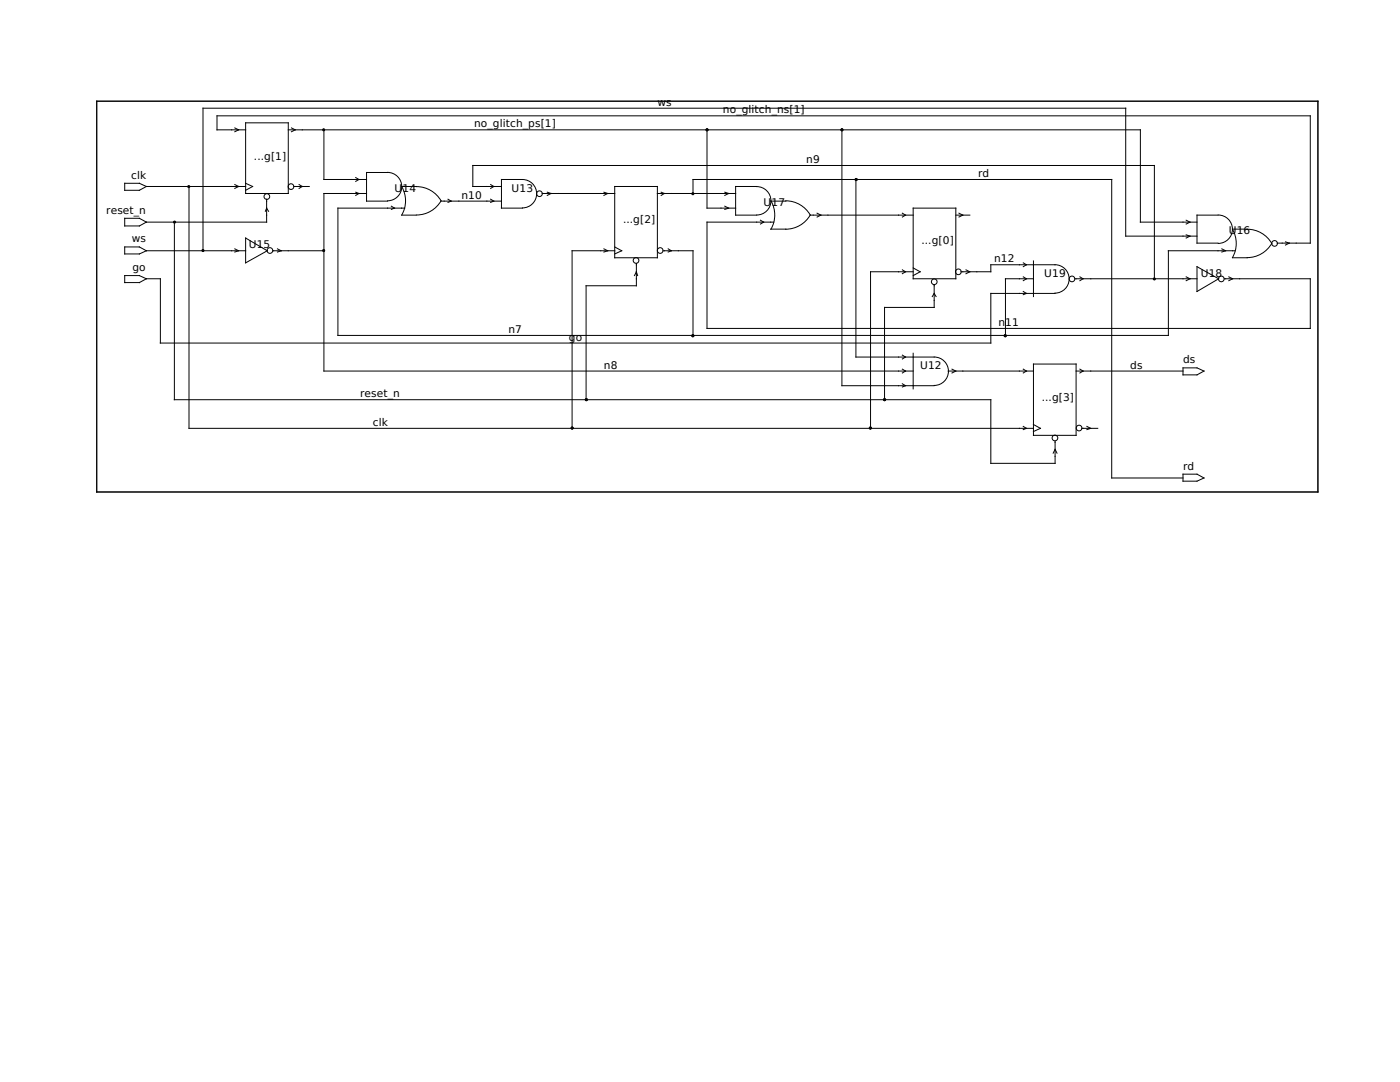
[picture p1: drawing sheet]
<svg xmlns="http://www.w3.org/2000/svg" width="279mm" height="216mm" viewBox="0 0 279 216" stroke-linecap="round" stroke-linejoin="round" font-family="sans-serif">
<g fill="none" stroke="#000" stroke-width=".2">
<path d="M19.3 20.2h243.7v78h-243.7zM24.9 36.6h2.9l1.4 .6-1.4 .8h-2.9zM29.2 37.2h19.8M37.7 37.2v48.3h168.5M46.9 25.5l.7 .4-.7 .4M46.9 36.8l.7 .4-.7 .4M49 24.5h8.5v14.1h-8.5zM49 25.9h-5.7v-2.8h218.2v25.4h-6.6M49 36.6l1.4 .6-1.4 .8M53.2 39.8v4.5h-24M57.5 25.9h170.1v18.4h11.3M58.2 25.5l.7 .4-.7 .4"/>
<path d="M58.7 37.2h3M59.7 36.8l.6 .4-.6 .4M64.6 25.9v9.9h8.6M71 35.4l.6 .4-.6 .4M71 38.4l.6 .2-.6 .4M73.2 38.6h-8.6v35.4h117.6M80.1 37.2h3M80.2 37.2a5.7 5.7 0 0 1 0 5.7M83.1 37.2a5.7 5.7 0 0 1 4.9 2.9 5.7 5.7 0 0 1-4.9 2.8M89.4 39.8l.6 .3-.6 .3M97.9 36.8l.7 .4-.7 .4M97.9 39.8l.7 .3-.7 .3"/>
<path d="M100.1 35.8h4.2a2.83 2.83 0 0 1 2.8 2.9 2.83 2.83 0 0 1-2.8 2.8h-4.2zM100.1 37.2h-5.7v-4.2h136v22.6M108.2 38.6h14.5M109.2 38.4l.8 .2-.8 .4M120.5 38.4l.8 .2-.8 .4M122.7 37.2h8.5v14.2h-8.5zM131.2 38.6h15.6M132 38.4l.6 .2-.6 .4M138.3 38.6v-2.8h83.6v59.6h14.2M141.1 25.9v15.6h5.7M144.7 38.4l.7 .2-.7 .4M146.8 37.2h4.2a2.83 2.83 0 0 1 2.9 2.9 2.83 2.83 0 0 1-2.9 2.8h-4.2z"/>
<path d="M168 25.9v51.1h18.4M170.8 35.8v35.4h15.6a2.83 2.83 0 0 1 2.9 2.9 2.83 2.83 0 0 1-2.9 2.8M24.9 43.6h2.9l1.4 .7-1.4 .8h-2.9zM24.9 49.3h2.9l1.4 .7-1.4 .7h-2.9zM24.9 55h2.9l1.4 .6-1.4 .8h-2.9zM29.2 55.6h2.8v12.9h165.7v-10h12.9M29.2 50h19.8M34.8 44.3v35.5h162.9v12.7h12.9v-4.5M46.9 49.7l.7 .3-.7 .3M49 47.5l4.3 2.5-4.3 2.5zM53 42.2l.2-.7 .4 .7M54.5 50h10.1"/>
<path d="M55.4 49.7l.7 .3-.7 .3M77.3 40.1a2.83 2.83 0 0 0 2.9-2.9 2.83 2.83 0 0 0-2.9-2.8h-4.1v5.7h4.1M78.1 41.1l.6 .4-.6 .3M80.1 42.9h3M80.8 41.5h-13.4v25.4h165.8v-16.9h13.3M88 40.1h12.1M120.5 49.7l.8 .3-.8 .3M122.7 50h-8.5v35.5M122.7 49.3l1.4 .7-1.4 .7M126.6 55l.4-.8 .3 .8M127 52.6v4.4h-10v22.8M132.3 50h6v16.9"/>
<path d="M133.4 49.7l.6 .3-.6 .3M144.7 41.1l.7 .4-.7 .3M151.8 43.9l.6 .4-.6 .4M153.8 40.1h3M153.8 45.7h3M153.9 40.1a5.7 5.7 0 0 1 0 5.6M154.4 44.3h-13.3v21.2h120.4v-9.9h-17.2M156.8 40.1a5.7 5.7 0 0 1 4.9 2.8 5.7 5.7 0 0 1-4.9 2.8M161.7 42.9h20.5M163.1 42.5l.7 .4-.7 .4M180.1 42.5l.6 .4-.6 .4M180.1 53.8l.6 .4-.6 .4"/>
<path d="M182.2 41.5h8.6v14.1h-8.6zM182.2 54.2h-8.5v31.3M182.2 53.5l1.4 .7-1.4 .8M186.1 59.2l.3-.7 .4 .7M186.4 56.8v4.5h-9.9v18.5M190.8 42.9h2.7M191.4 42.5l.8 .4-.8 .4M191.8 54.2h5.9v-1.4h12.8a2.83 2.83 0 0 1 2.9 2.9 2.83 2.83 0 0 1-2.9 2.8M192.8 53.8l.7 .4-.7 .4M204.2 52.5l.7 .3-.7 .4M204.2 55.2l.7 .4-.7 .4M204.2 58.2l.7 .3-.7 .3"/>
<path d="M206.2 55.6h-5.5v11.3M206.2 52.1v7.1M214.5 55.6h24.4M215.5 55.2l.7 .4-.7 .4M236.7 43.9l.8 .4-.8 .4M236.7 46.9l.8 .2-.8 .4M236.7 55.2l.8 .4-.8 .4M238.9 53.2l4.3 2.4-4.3 2.6zM238.9 47.1h-14.2v-25.5h-184.2v28.4M243.1 42.9h-4.2v5.6h4.2M243.1 42.9a2.83 2.83 0 0 1 2.9 2.8 2.83 2.83 0 0 1-2.9 2.9M243.8 49.7l.8 .3-.8 .3"/>
<path d="M245.2 55.2l.8 .4-.8 .4M246 45.7a5.7 5.7 0 0 1 0 5.7M246 45.7h2.9M246 51.4h2.9M248.9 45.7a5.7 5.7 0 0 1 4.9 2.9M253.8 48.6a5.7 5.7 0 0 1-4.9 2.8M256.5 48.3l.8 .2-.8 .4M180.1 76.6l.6 .4-.6 .2M180.1 73.7l.6 .3-.6 .4M180.1 70.9l.6 .3-.6 .4M182.2 70.5v7.1M189.2 74h17"/>
<path d="M190 73.7l.8 .3-.8 .4M204.2 73.7l.7 .3-.7 .4M206.2 72.6h8.6v14.3h-8.6zM214.8 74h21.3M215.5 73.7l.7 .3-.7 .4M236.1 73.4h2.8l1.4 .6-1.4 .8h-2.8zM204.2 85.1l.7 .4-.7 .2M206.2 84.7l1.4 .8-1.4 .6M210.2 90.4l.4-.7 .3 .7M215.9 85.5h3.2M216.9 85.1l.8 .4-.8 .2M236.1 94.6h2.8l1.4 .8-1.4 .6h-2.8z"/>
<circle cx="53.3" cy="39.2" r=".57"/>
<circle cx="58.1" cy="37.2" r=".57"/>
<circle cx="107.7" cy="38.7" r=".57"/>
<circle cx="53.9" cy="50" r=".57"/>
<circle cx="126.9" cy="52" r=".57"/>
<circle cx="131.8" cy="50" r=".57"/>
<circle cx="186.4" cy="56.2" r=".57"/>
<circle cx="191.3" cy="54.2" r=".57"/>
<circle cx="213.9" cy="55.7" r=".57"/>
<circle cx="243.7" cy="55.7" r=".57"/>
<circle cx="254.4" cy="48.6" r=".57"/>
<circle cx="210.5" cy="87.4" r=".57"/>
<circle cx="215.4" cy="85.4" r=".57"/>
</g>
<g fill="#000" stroke="#000" stroke-width=".2">
<circle cx="37.7" cy="37.2" r=".21"/>
<circle cx="64.6" cy="25.9" r=".21"/>
<circle cx="138.3" cy="38.7" r=".21"/>
<circle cx="141.1" cy="25.9" r=".21"/>
<circle cx="168" cy="25.9" r=".21"/>
<circle cx="170.9" cy="35.8" r=".21"/>
<circle cx="34.8" cy="44.3" r=".21"/>
<circle cx="40.5" cy="50" r=".21"/>
<circle cx="64.6" cy="50" r=".21"/>
<circle cx="230.4" cy="55.7" r=".21"/>
<circle cx="117" cy="79.7" r=".21"/>
<circle cx="138.3" cy="67" r=".21"/>
<circle cx="176.5" cy="79.7" r=".21"/>
<circle cx="200.6" cy="67" r=".21"/>
<circle cx="114.2" cy="85.4" r=".21"/>
<circle cx="173.7" cy="85.4" r=".21"/>
</g>
<g font-size="2.1">
<text x="131.2" y="21.1">ws</text>
<text x="144.3" y="22.6">no_glitch_ns[1]</text>
<text x="94.6" y="25.4">no_glitch_ps[1]</text>
<text x="26.2" y="35.7">clk</text>
<text x="50.7" y="31.9">...g[1]</text>
<text x="160.9" y="32.5">n9</text>
<text x="195.2" y="35.3">rd</text>
<text x="78.7" y="38.2">U14</text>
<text x="92.1" y="39.6">n10</text>
<text x="102.1" y="38.2">U13</text>
<text x="152.4" y="41">U17</text>
<text x="21.2" y="42.8">reset_n</text>
<text x="124.3" y="44.6">...g[2]</text>
<text x="245.2" y="46.7">U16</text>
<text x="26.3" y="48.4">ws</text>
<text x="49.7" y="49.5">U15</text>
<text x="183.9" y="48.8">...g[0]</text>
<text x="198.4" y="52.3">n12</text>
<text x="26.4" y="54.1">go</text>
<text x="208.4" y="55.2">U19</text>
<text x="239.6" y="55.2">U18</text>
<text x="199.3" y="65">n11</text>
<text x="101.5" y="66.4">n7</text>
<text x="113.5" y="67.9">go</text>
<text x="120.5" y="73.5">n8</text>
<text x="183.6" y="73.7">U12</text>
<text x="225.6" y="73.5">ds</text>
<text x="236.1" y="72.5">ds</text>
<text x="71.9" y="79.2">reset_n</text>
<text x="207.9" y="80">...g[3]</text>
<text x="74.4" y="85">clk</text>
<text x="236.1" y="93.7">rd</text>
</g>
</svg>
